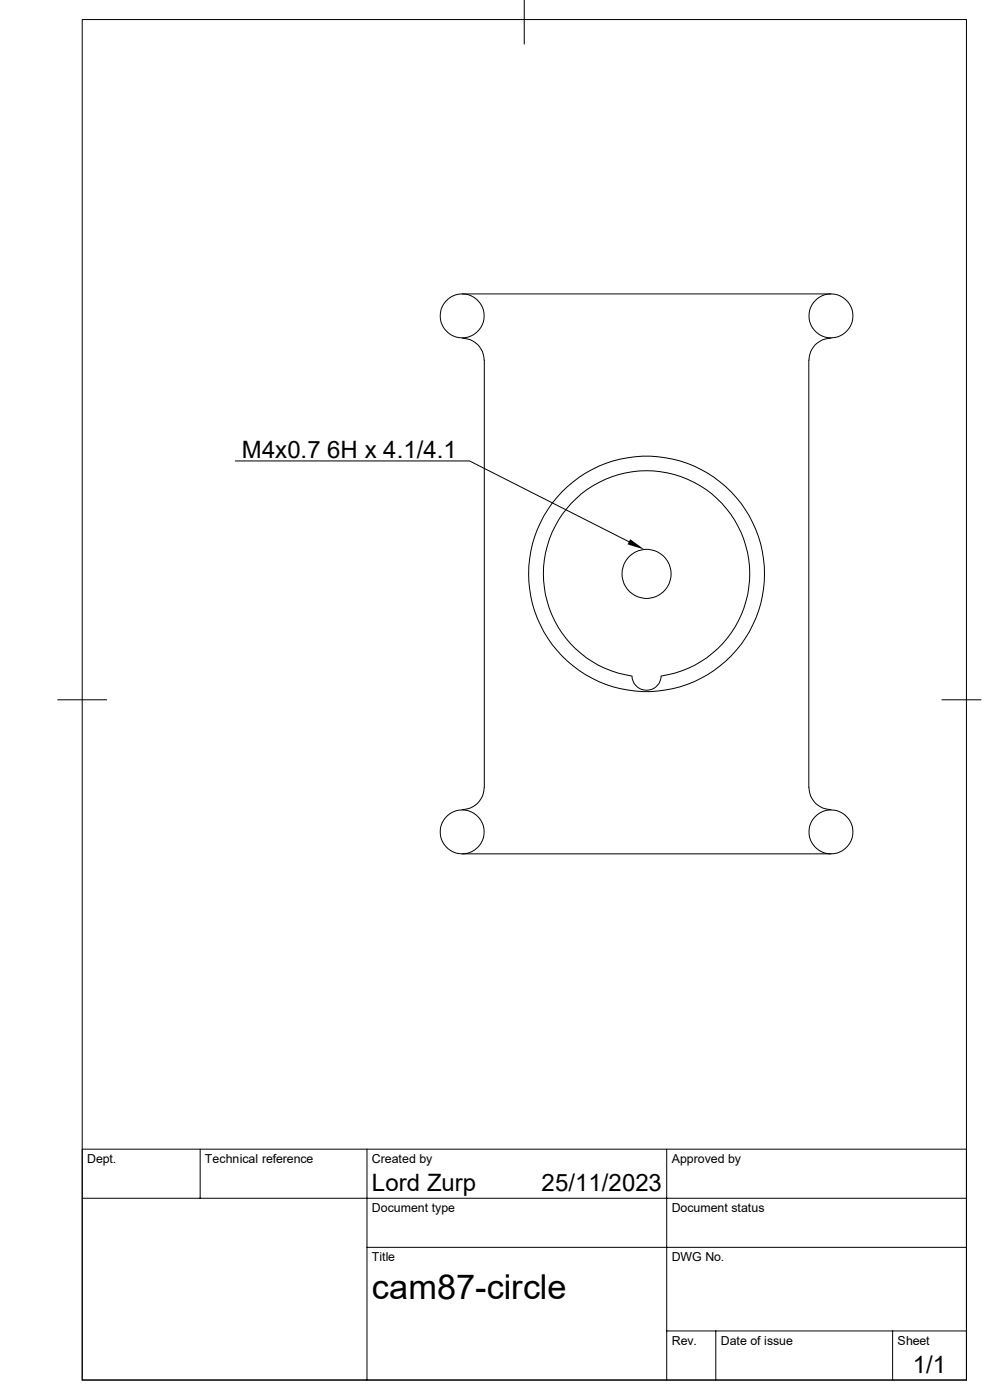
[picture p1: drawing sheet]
<svg xmlns="http://www.w3.org/2000/svg" width="210mm" height="297mm" viewBox="0 0 210 297" stroke-linecap="round" stroke-linejoin="round" font-family="sans-serif">
<g fill="none" stroke="#000" stroke-width=".21">
<path d="M17.4 4.1h187.6v288.7h-187.6zM111.2 0v9.4M98 71.8a4.6 4.6 0 0 1 4.7 4.6M98 62.4h78.3M102.7 76.4v90.7M171.6 76.4v90.7M176.3 71.8a4.6 4.6 0 0 0-4.7 4.6M49.9 97.8h49.7l33.8 17.1M12.2 148.5h10.4M134 143.4a21.9 21.9 0 0 1-15.8-32.6 21.9 21.9 0 0 1 36.2-2.5 21.9 21.9 0 0 1-11.2 34.5l-2.9 .6a3.1 3.1 0 0 1-3.1 3 3.1 3.1 0 0 1-3.1-3M199.8 148.5h8.3M102.7 167.1a4.6 4.6 0 0 1-4.7 4.6"/>
<path d="M171.6 167.1a4.6 4.6 0 0 0 4.7 4.6M98 181.1h78.3M17.4 254.2h187.6M42.5 243.8v10.4M77.9 243.8v49M141.4 243.8v49M205 243.8h-187.6v49M77.9 264.6h127.1M141.4 282.4h63.6M151.8 282.4v10.4M189.4 282.4v10.4"/>
<circle cx="98" cy="67" r="4.7"/>
<circle cx="176.3" cy="67" r="4.7"/>
<circle cx="137.2" cy="121.7" r="5.2"/>
<circle cx="137.2" cy="121.8" r="25"/>
<circle cx="98" cy="176.5" r="4.7"/>
<circle cx="176.3" cy="176.5" r="4.7"/>
</g>
<path d="M133.7 114.4l3 2.2-3.6-1.1z" fill="#000"/>
<text font-size="7.3" x="78.9" y="275.6">cam87-circle</text>
<g font-size="5.1">
<text x="51.3" y="97.1">M4x0.7 6H x 4.1/4.1</text>
<text x="78.9" y="252.6">Lord Zurp</text>
<text x="114.9" y="252.6">25/11/2023</text>
<text x="193.6" y="291.4">1/1</text>
</g>
<g font-size="2.6">
<text x="18.5" y="246.7">Dept.</text>
<text x="43.5" y="246.7">Technical reference</text>
<text x="78.9" y="246.7">Created by</text>
<text x="142.5" y="246.7">Approved by</text>
<text x="78.9" y="257.1">Document type</text>
<text x="142.5" y="257.1">Document status</text>
<text x="78.9" y="267.5">Title</text>
<text x="142.5" y="267.5">DWG No.</text>
<text x="142.5" y="285.3">Rev.</text>
<text x="152.9" y="285.3">Date of issue</text>
<text x="190.4" y="285.3">Sheet</text>
</g>
</svg>
